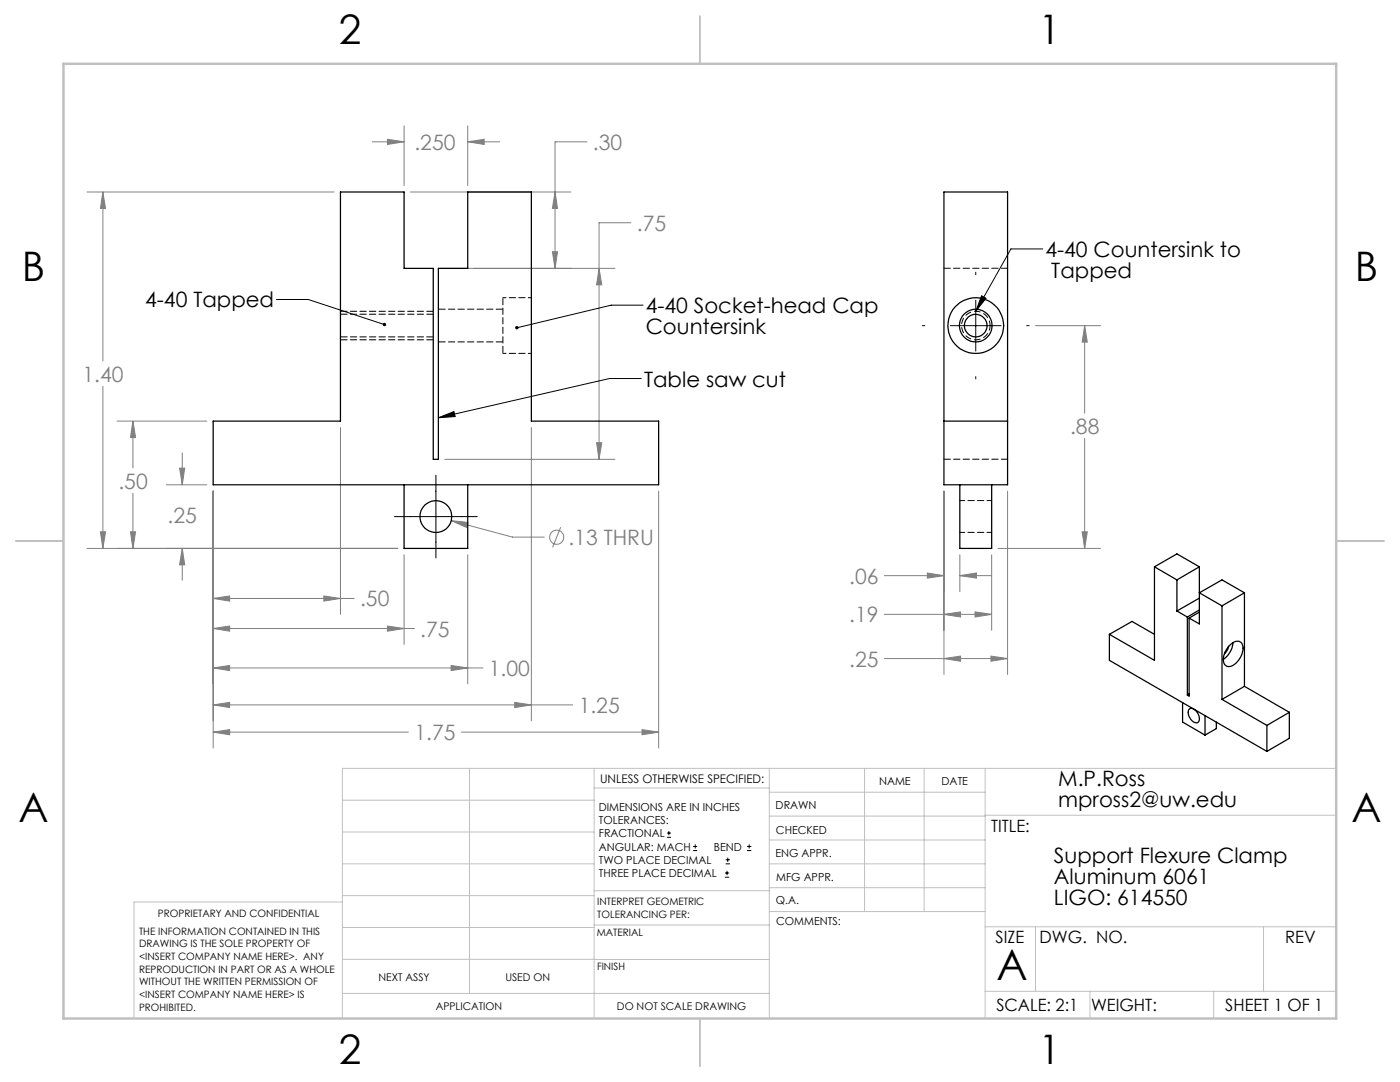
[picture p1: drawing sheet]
<svg xmlns="http://www.w3.org/2000/svg" width="279mm" height="216mm" viewBox="0 0 279 216" stroke-linecap="round" stroke-linejoin="round" font-family="sans-serif">
<g fill="none" stroke="#808080" stroke-width=".2">
<path d="M17.4 38.3h49.3M20.5 38.3l.6 3.3h-1.1zM20.5 38.3v33.7M74.3 28.3h6.3M77.3 27.8l3.3 .5-3.3 .5zM80.6 25.1v11.9M81.9 38.3h32M93.3 28.3l3.3-.5v1zM93.3 25.1v11.9M93.3 28.3h6.4M110.8 38.3l.5 3.3h-1.1zM117.1 28.3h-6.3v25.3"/>
<path d="M87.7 53.6h35M110.2 50.2h1.1l-.5 3.4zM119.6 53.6l.5 3.2h-1zM125.9 44.4h-6.3v47.3M20.5 77.1v32.3M206.7 65h12.9M216.5 65l.5 3.3h-1zM216.5 65v17.4M23.4 84h17.9M26.5 84l.6 3.3h-1.1zM26.5 84v9.4M26.5 98.4v11"/>
<path d="M33.2 96.7h8.1M35.8 93.4h1.1l-.5 3.3zM36.4 90.4v6.3M42.5 98v51.3M67.9 85.3v37.3M88.8 91.7h33.9M106 85.3v58.5M119.1 88.3h1l-.5 3.4zM131.4 98v51.3M188.4 98v36.6M201.1 98v36.6M216.5 87.5v21.9"/>
<path d="M17.4 109.4h62M20 106.1h1.1l-.6 3.3zM26 106.1h1.1l-.6 3.3zM36.4 109.4l.5 3.3h-1.1zM36.4 109.4v6.4M42.5 119.4l3.3-.5v1zM42.5 119.4h28.2M64.6 118.9l3.3 .5-3.3 .5zM80.6 110.7v17.9M90.1 103.9l3.3 .3-.3 1zM90.1 103.9l12.2 3.3h6.3M93.3 110.7v25.8"/>
<path d="M111.9 105.2l-1.6 4M176.5 114.9h11.9M185.1 114.3l3.3 .6-3.3 .5zM191.6 114.9l3.3-.6v1.1zM191.6 110.7v7.3M191.6 114.9h6.3M197.9 110.7v15.1M199.2 109.4h20.4M216 106.1h1l-.5 3.3zM42.5 125.4l3.3-.5v1zM42.5 133.3l3.3-.5v1zM42.5 125.4h40.2"/>
<path d="M42.5 133.3h53.9M77.3 124.9l3.3 .5-3.3 .5zM90 132.8l3.3 .5-3.3 .5zM176.5 131.4h24.6M176.5 122.6h21.4M188.4 131.4l3.3-.5v1zM188.4 122.6l3.3-.5v1zM194.6 122.1l3.3 .5-3.3 .5zM197.8 130.9l3.3 .5-3.3 .5zM42.5 146.1l3.3-.5v1zM42.5 140.7l3.3-.5v1zM42.5 146.1h39"/>
<path d="M42.5 140.7h71.8M92.1 146.1h39.3M102.7 140.2l3.3 .5-3.3 .5zM128.1 145.6l3.3 .5-3.3 .5z"/>
<circle cx="111.1" cy="107.2" r="1.42"/>
</g>
<g fill="none" stroke="#000" stroke-width=".2">
<path d="M55.2 59.8h6.3l15.2 5M194.7 54.3v.5M194.7 59.9v10.2M195.9 59l.9 .5-2.1 2.6zM208.1 49.7h-6.3l-7.1 12.4M128 75.5h-6.4l-34.1 7.9M128.3 60.9h-6.3l-18.8 4.5M184.1 65h.5M189.7 65h10.1M194.7 75.1v.5M204.9 65h.5M87 94.8v16.5"/>
<path d="M87.5 83.4l3.1-1.3 .2 1zM78.7 103.1h16.6M133.1 167.1h.8M133.1 166.2h.8M133.5 165.8v.9M138.3 169.7h.8M138.3 168.9h.8M138.7 168.5v.8M144.7 175h.8M144.7 174.2h.8M144.8 172.4h.9M144.8 171.6h.9"/>
<path d="M145.1 173.8v.8M145.2 171.1v.9M149.1 169.7h.8M149.1 168.9h.8M149.5 168.5v.8"/>
</g>
<path d="M197.6 65a2.84 2.84 0 0 1-4.2 2.5 2.84 2.84 0 0 1-.2-4.9 2.84 2.84 0 0 1 4.4 2.1v.3" fill="none" stroke="#000" stroke-width=".2" stroke-dasharray="1.3 .6" stroke-dashoffset=".3" stroke-linecap="butt"/>
<g fill="none" stroke="#c0c0c0" stroke-width=".2">
<path d="M68.3 159.7h50.3M93.7 153.3v44.9M118.6 153.3v49.9M118.6 157.2h34.9M153.5 153.3v49.9M153.5 158.1h43.1M172.5 153.3v28.6M184.4 153.3v28.6M196.6 153.3v49.9M266.7 153.3h-198.4v49.9M68.3 178.7h50.3M68.3 172.4h50.3"/>
<path d="M68.3 166h50.3M68.3 180h-41.6v23.2M118.6 177.7h35M153.5 167.6h43.1M153.5 162.8h43.1M153.5 172.4h43.1M153.5 177.1h43.1M196.6 162.7h70.1M68.3 198.2h85.2M68.3 191.4l85.2 .1M68.3 185.1h50.3M118.6 184.6h35"/>
<path d="M153.6 181.9h43M196.6 197.8h70.1M196.6 184.9h70.1M206.7 184.9v12.9M217.5 197.8v5.4M242.2 197.8v5.4M252.2 184.9v12.9"/>
</g>
<path d="M139.7 3.2v9.5M3.1 107.9h9.6M266.7 107.9h9.5M139.7 203.2v9.6" fill="none" stroke="#c0c0c0" stroke-width=".25"/>
<path d="M12.7 12.7h254v190.5h-254z" fill="none" stroke="#c0c0c0" stroke-width=".5"/>
<path d="M86.5 67.8h-18.5M86.5 62.1h-18.5" fill="none" stroke="#000" stroke-width=".2" stroke-dasharray="1.3 .6" stroke-dashoffset="-.1"/>
<path d="M42.5 146.1l3.3-.5v1zM128.1 145.6l3.3 .5-3.3 .5zM20 106.1h1.1l-.6 3.3zM20.5 38.3l.6 3.3h-1.1zM36.4 109.4l.5 3.3h-1.1zM35.8 93.4h1.1l-.5 3.3zM26 106.1h1.1l-.6 3.3zM26.5 84l.6 3.3h-1.1zM42.5 119.4l3.3-.5v1zM64.6 118.9l3.3 .5-3.3 .5zM42.5 140.7l3.3-.5v1zM102.7 140.2l3.3 .5-3.3 .5zM77.3 27.8l3.3 .5-3.3 .5zM93.3 28.3l3.3-.5v1zM110.8 38.3l.5 3.3h-1.1zM110.2 50.2h1.1l-.5 3.4zM119.1 88.3h1l-.5 3.4zM119.6 53.6l.5 3.2h-1zM90.1 103.9l3 1.3 .3-1zM42.5 125.4l3.3-.5v1zM77.3 124.9l3.3 .5-3.3 .5zM42.5 133.3l3.3-.5v1zM90 132.8l3.3 .5-3.3 .5zM188.4 131.4l3.3-.5v1zM197.8 130.9l3.3 .5-3.3 .5zM185.1 114.3l3.3 .6-3.3 .5zM191.6 114.9l3.3-.6v1.1zM188.4 122.6l3.3-.5v1zM194.6 122.1l3.3 .5-3.3 .5zM216 106.1h1l-.5 3.3zM216.5 65l.5 3.3h-1z" fill="#808080"/>
<path d="M76.5 64.5a.34 .34 0 0 0 0 .5 .34 .34 0 0 0 .5-.1l-.3-.1 .3 .1a.34 .34 0 0 0-.1-.4 .34 .34 0 0 0-.4 0zM103 65.1l-.2 .4 .4-.1-.4 .1a.34 .34 0 0 0 .5 .2 .34 .34 0 0 0 .2-.5 .34 .34 0 0 0-.5-.1zM87.5 83.4l3.1-1.3 .2 1zM195.9 59l.9 .5-2.1 2.6z" fill="#000"/>
<g fill="none" stroke="#000" stroke-width=".25">
<path d="M67.9 38.3h12.7v15.3h5.9v38.1h1v-38.1h5.8v-15.3h12.7v45.7h25.4v12.7h-88.9v-12.7h25.4zM188.4 38.3h12.7v58.4h-12.7zM80.6 96.7v12.7h12.7v-12.7M188.4 84h12.7M191.6 96.7v12.7h6.3v-12.7M230.4 113.1v18.7l-9-5.2M230.4 113.1l4.5 2.6M230.4 113.1l4.5-2.6 4.5 2.6M234.9 115.7v6.2M239.4 113.1v11.4l-2.1-1.2M239.4 113.1l-4.5 2.6M239.4 119.3l-4.5 2.6"/>
<path d="M248.4 118.3l-4.5-2.6-4.5 2.6 4.5 2.6M248.4 118.3l-4.5 2.6M248.4 118.3v18.6M221.4 126.6v5.2l31.4 18.1M221.4 126.6l4.5-2.6 4.5 2.6M234.9 121.9l2.1 1.2M237 123.1v15.6M237.3 123.3v15.6l-.3-.2M237.3 138.5l-.3 .2M239.4 122.1l-2.1 1.2M239.4 121.7l-2.4 1.4M243.9 120.9v18.7"/>
<path d="M243.9 139.6l8.9 5.1M245.2 129a2.03 2.03 0 0 1 2.4-.9 2.45 2.45 0 0 1 0 3 3 3 0 0 1-2.6 1.9 1.52 1.52 0 0 1-.8-2l.3-.9zM245.2 129l-.2 .5-.6 1M246.1 128.2a4.4 4.4 0 0 1-1.9 3.4M248.4 136.9l-4.5 2.7M248.4 136.9l8.9 5.2M236 140.2v3.9l4.5 2.6M237.2 141.6a.96 .96 0 0 1 1.6 .4 1.53 1.53 0 0 1 .2 2.2 2.01 2.01 0 0 1-1.8-2.6zM240.5 142.8v3.9M242.7 144.1v1.3l-2.2 1.3M252.8 144.7v5.2M257.3 142.1l-4.5 2.6"/>
<path d="M257.3 142.1v5.2l-4.5 2.6"/>
<circle cx="194.7" cy="65" r="3.3"/>
<circle cx="194.7" cy="65" r="2.26"/>
<circle cx="194.7" cy="65" r="5.6"/>
<circle cx="87" cy="103.1" r="3.2"/>
</g>
<path d="M100.4 59.4v11.1" fill="none" stroke="#000" stroke-width=".2" stroke-dasharray="1.3 .6" stroke-dashoffset="-.2"/>
<path d="M106.1 59.4h-5.7M100.4 70.5h5.7" fill="none" stroke="#000" stroke-width=".2" stroke-dasharray="1.3 .6" stroke-dashoffset=".6"/>
<path d="M68 67.2h18.5M86.5 62.7h-18.5M87.5 68.2h12.9M100.4 61.7h-12.9" fill="none" stroke="#000" stroke-width=".2" stroke-dasharray="1.3 .6" stroke-dashoffset="-.1"/>
<path d="M201.1 53.5h-12.7M201.1 91.6h-12.7" fill="none" stroke="#000" stroke-width=".2" stroke-dasharray="1.3 .6"/>
<path d="M197.9 99.9h-6.3M191.6 106.2h6.3" fill="none" stroke="#000" stroke-width=".2" stroke-dasharray="1.3 .6" stroke-dashoffset=".3"/>
<text font-size="8.5" x="198.9" y="195.5">A</text>
<g font-size="8.1">
<text x="67.6" y="8.9">2</text>
<text x="207.3" y="8.9">1</text>
<text x="4.4" y="56.2">B</text>
<text x="270.4" y="56.2">B</text>
<text x="3.7" y="164.1">A</text>
<text x="269.7" y="164.1">A</text>
<text x="67.6" y="212.4">2</text>
<text x="207.3" y="212.4">1</text>
</g>
<g font-size="4.2" fill="#808080">
<text x="82.7" y="29.9">.250</text>
<text x="118.3" y="29.9">.30</text>
<text x="127.1" y="46">.75</text>
<text x="16.4" y="76.1">1.40</text>
<text x="213.6" y="86.5">.88</text>
<text x="23.6" y="97.5">.50</text>
<text x="33.4" y="104.4">.25</text>
<text x="113.4" y="108.7">.13 THRU</text>
<text x="169.5" y="116.4">.06</text>
<text x="71.9" y="121">.50</text>
<text x="169.5" y="124.2">.19</text>
<text x="83.9" y="127">.75</text>
<text x="97.6" y="134.9">1.00</text>
<text x="169.5" y="133">.25</text>
<text x="115.5" y="142.2">1.25</text>
<text x="82.7" y="147.7">1.75</text>
</g>
<g font-size="4.2">
<text x="208.6" y="51.3">4-40 Countersink to</text>
<text x="209.8" y="55.4">Tapped</text>
<text x="29" y="61.3">4-40 Tapped</text>
<text x="128.9" y="62.5">4-40 Socket-head Cap</text>
<text x="128.9" y="66.6">Countersink</text>
<text x="128.5" y="77.1">Table saw cut</text>
<text x="211.2" y="156.9">M.P.Ross</text>
<text x="211.2" y="161">mpross2@uw.edu</text>
<text x="210.3" y="172.3">Support Flexure Clamp</text>
<text x="210.3" y="176.5">Aluminum 6061</text>
<text x="210.3" y="180.6">LIGO: 614550</text>
</g>
<g font-size="3.4">
<text x="197.8" y="166">TITLE:</text>
<text x="198.7" y="188.1">SIZE</text>
<text x="207.5" y="188.1">DWG. NO.</text>
<text x="256.5" y="188.2">REV</text>
<text x="198.8" y="201.7">SCALE: 2:1</text>
<text x="217.7" y="201.8">WEIGHT:</text>
<text x="244.5" y="201.7">SHEET 1 OF 1</text>
</g>
<text font-size="2.4" x="119.8" y="156.2">UNLESS OTHERWISE SPECIFIED:</text>
<g font-size="2.2">
<text x="119.5" y="161.8">DIMENSIONS ARE IN INCHES</text>
<text x="154.8" y="161.4">DRAWN</text>
<text x="175.4" y="156.6">NAME</text>
<text x="187.9" y="156.7">DATE</text>
<text x="119.5" y="164.4">TOLERANCES:</text>
<text x="119.5" y="167.1">FRACTIONAL</text>
<text x="154.9" y="166.3">CHECKED</text>
<text x="119.5" y="169.7">ANGULAR: MACH</text>
<text x="119.5" y="172.4">TWO PLACE DECIMAL</text>
<text x="142.5" y="169.7">BEND</text>
<text x="154.8" y="171">ENG APPR.</text>
<text x="119.5" y="175">THREE PLACE DECIMAL</text>
<text x="154.9" y="175.7">MFG APPR.</text>
<text x="154.9" y="180.4">Q.A.</text>
<text x="154.9" y="184.6">COMMENTS:</text>
</g>
<g font-size="2.1">
<text x="75.5" y="195.7">NEXT ASSY</text>
<text x="100.9" y="195.7">USED ON</text>
<text x="86.9" y="201.5">APPLICATION</text>
<text x="123.1" y="201.6">DO NOT SCALE DRAWING</text>
</g>
<g font-size="2">
<text x="31.5" y="182.9">PROPRIETARY AND CONFIDENTIAL</text>
<text x="119.2" y="180.6">INTERPRET GEOMETRIC</text>
<text x="119.2" y="183.1">TOLERANCING PER:</text>
<text x="27.8" y="186.5">THE INFORMATION CONTAINED IN THIS</text>
<text x="27.8" y="189">DRAWING IS THE SOLE PROPERTY OF</text>
<text x="27.8" y="191.6">&lt;INSERT COMPANY NAME HERE&gt;. ANY</text>
<text x="119.1" y="186.7">MATERIAL</text>
<text x="27.8" y="194.1">REPRODUCTION IN PART OR AS A WHOLE</text>
<text x="27.8" y="196.6">WITHOUT THE WRITTEN PERMISSION OF</text>
<text x="119.1" y="193.5">FINISH</text>
<text x="27.8" y="199.1">&lt;INSERT COMPANY NAME HERE&gt; IS</text>
<text x="27.8" y="201.7">PROHIBITED.</text>
</g>
</svg>
